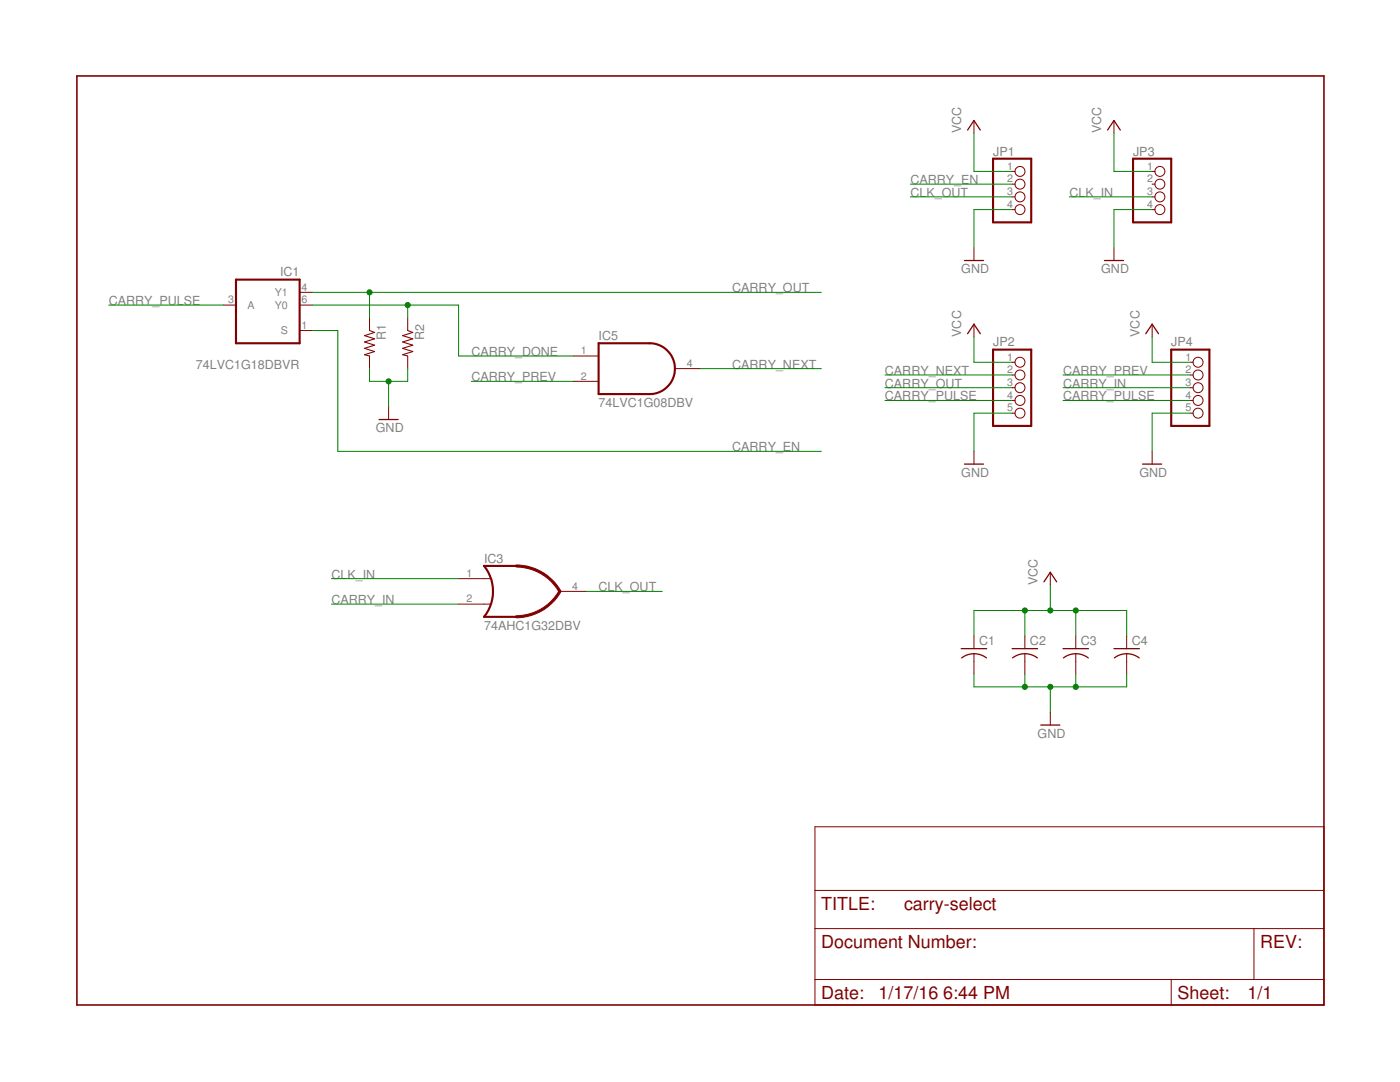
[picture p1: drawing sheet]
<svg xmlns="http://www.w3.org/2000/svg" width="279mm" height="216mm" viewBox="0 0 279 216" stroke-linecap="round" stroke-linejoin="round" font-family="sans-serif">
<g fill="none" stroke="#800000" stroke-width=".25">
<path d="M193.1 26l1.3-2 1.2 2M221 26l1.3-2 1.3 2M192.5 52h3.8M220.4 52h3.8M193.1 66.6l1.3-1.9 1.2 1.9M228.7 66.6l1.2-1.9 1.3 1.9M75.6 83.7h3.9M192.5 92.6h3.8M228 92.6h3.8M208.3 116.1l1.3-1.9 1.3 1.9M191.8 129.4h5.1M194.4 130.4l1.5 .3 1 .6"/>
<path d="M194.4 130.5l-1.6 .2-.9 .6M202 129.4h5.1M204.5 130.4l1.6 .3 .9 .6M204.5 130.5l-1.5 .2-.9 .6M212.2 129.4h5M214.7 130.4l1.6 .3 .9 .6M214.7 130.5l-1.6 .2-.9 .6M222.3 129.4h5.1M224.9 130.4l1.5 .3 1 .6M224.9 130.5l-1.6 .2-.9 .6M207.7 144.7h3.8"/>
</g>
<g fill="none" stroke="#800000" stroke-width=".2">
<path d="M194.4 24v2.6M202 34.2h.6M202 36.7h.6M202 39.3h.6M222.3 24v2.6M229.9 34.2h.6M229.9 36.7h.6M229.9 39.3h.6M59.8 58.3h2.5M194.4 49.4v2.6M202 41.8h.6M222.3 49.4v2.6"/>
<path d="M229.9 41.8h.6M44.6 60.9h2.5M59.8 66h2.5M59.8 60.9h2.5M73.7 63.4v2.6M73.7 71v2.6M81.4 63.4v2.6M81.4 71v2.6M114.4 71h5.1M114.4 76.1h5.1M134.7 73.6h5.1M194.4 64.7v2.5"/>
<path d="M202 72.3h.6M202 74.8h.6M202 77.4h.6M202 79.9h.6M229.9 64.7v2.5M237.6 72.3h.5M237.6 74.8h.5M237.6 77.4h.5M237.6 79.9h.5M77.6 81.2v2.5M194.4 90.1v2.5M202 82.4h.6"/>
<path d="M229.9 90.1v2.5M237.6 82.4h.5M91.5 115.5h6.4M111.8 118h5.1M209.6 114.2v2.5M91.5 120.5h6.4M194.4 126.9v2.5M194.4 130.5v4M204.5 126.9v2.5M204.5 130.5v4M214.7 126.9v2.5M214.7 130.5v4"/>
<path d="M224.9 126.9v2.5M224.9 130.5v4M209.6 142.1v2.6M162.6 165h101.6v35.5h-101.6zM162.6 177.7h101.6M162.6 185.3h101.6M162.6 195.5h101.6M233.7 195.5v5M250.3 185.3v10.2"/>
<circle cx="203.6" cy="34.2" r=".99"/>
<circle cx="203.6" cy="36.7" r=".99"/>
<circle cx="203.6" cy="39.3" r=".99"/>
<circle cx="231.5" cy="34.2" r=".99"/>
<circle cx="231.5" cy="36.7" r=".99"/>
<circle cx="231.5" cy="39.3" r=".99"/>
<circle cx="203.6" cy="41.8" r=".99"/>
<circle cx="231.5" cy="41.8" r=".99"/>
<circle cx="203.6" cy="77.4" r=".99"/>
<circle cx="203.6" cy="74.8" r=".99"/>
<circle cx="203.6" cy="72.3" r=".99"/>
<circle cx="203.6" cy="79.9" r=".99"/>
<circle cx="239.1" cy="72.3" r=".99"/>
<circle cx="239.1" cy="74.8" r=".99"/>
<circle cx="239.1" cy="77.4" r=".99"/>
<circle cx="239.1" cy="79.9" r=".99"/>
<circle cx="203.6" cy="82.4" r=".99"/>
<circle cx="239.1" cy="82.4" r=".99"/>
</g>
<path d="M15.3 15.2h248.9v185.3h-248.9z" fill="none" stroke="#800000" stroke-width=".32"/>
<path d="M198.2 31.7h7.6v12.7h-7.6zM226.1 31.7h7.6v12.7h-7.6zM47.1 55.8h12.7v12.7h-12.7zM119.5 68.5h10.1a5.1 5.1 0 0 1 5.1 5.1 5.1 5.1 0 0 1-5.1 5h-10.1zM198.2 69.8h7.6v15.2h-7.6zM233.7 69.8h7.7v15.2h-7.7zM103 112.9h-6.4a8.1 8.1 0 0 1 0 10.2h6.4" fill="none" stroke="#800000" stroke-width=".42"/>
<path d="M73.7 66l1.1 .3-2.1 .7 2.1 .6-2.1 .6 2.1 .7-2.1 .6 2.1 .6-2.1 .7 1 .2M81.4 66l1 .3-2.1 .7 2.1 .6-2.1 .6 2.1 .7-2.1 .6 2.1 .6-2.1 .7 1.1 .2" fill="none" stroke="#800000" stroke-width=".21"/>
<g fill="#800000" stroke="#800000" stroke-width=".2">
<path d="M103 122.9a9.9 9.9 0 0 0 8.6-5l.4 .1a10.2 10.2 0 0 1-9 5.3z" fill-rule="evenodd"/>
<path d="M103 112.7a10.3 10.3 0 0 1 9 5.3l-.4 .2a9.9 9.9 0 0 0-8.6-5.1z" fill-rule="evenodd"/>
</g>
<g fill="none" stroke="#008000" stroke-width=".2">
<path d="M181.7 36.7h20.3M181.7 39.3h20.3M194.4 26.6v7.6h7.6M213.4 39.3h16.5M222.3 26.6v7.6h7.6M62.3 58.3h101.6M73.7 58.3v5.1M202 41.8h-7.6v7.6M229.9 41.8h-7.6v7.6M21.7 60.9h22.9M62.3 60.9h29.2v10.1h22.9M62.3 66h5.1v24.1h96.5"/>
<path d="M73.7 73.6v2.5h7.7v-2.5M77.6 76.1v5.1M81.4 60.9v2.5M94.1 76.1h20.3M139.8 73.6h24.1M176.6 79.9h25.4M176.6 74.8h25.4M176.6 77.4h25.4M194.4 67.2v5.1h7.6M212.2 79.9h25.4M212.2 74.8h25.4M212.2 77.4h25.4"/>
<path d="M229.9 67.2v5.1h7.7M202 82.4h-7.6v7.7M237.6 82.4h-7.7v7.7M66.1 115.5h25.4M116.9 118h15.3M209.6 116.7v5.1M66.1 120.5h25.4M194.4 126.9v-5.1h30.5v5.1M194.4 134.5v2.6h30.5v-2.6M204.5 121.8v5.1M204.5 134.5v2.6M209.6 137.1v5"/>
<path d="M214.7 121.8v5.1M214.7 134.5v2.6"/>
</g>
<g fill="#008000" stroke="#008000" stroke-width=".2">
<circle cx="214.7" cy="137.1" r=".51"/>
<circle cx="204.5" cy="137.1" r=".51"/>
<circle cx="209.6" cy="137.1" r=".51"/>
<circle cx="77.6" cy="76.1" r=".51"/>
<circle cx="81.4" cy="60.9" r=".51"/>
<circle cx="204.5" cy="121.8" r=".51"/>
<circle cx="214.7" cy="121.8" r=".51"/>
<circle cx="209.6" cy="121.8" r=".51"/>
<circle cx="73.7" cy="58.3" r=".51"/>
</g>
<g font-size="3.6" fill="#800000">
<text x="163.9" y="181.5">TITLE:</text>
<text x="180.4" y="181.5">carry-select</text>
<text x="163.9" y="189.1">Document Number:</text>
<text x="251.5" y="189.1">REV:</text>
<text x="163.9" y="199.3">Date:</text>
<text x="175.3" y="199.3">1/17/16</text>
<text x="188.3" y="199.3">6:44 PM</text>
<text x="235" y="199.3">Sheet:</text>
<text x="249" y="199.3">1/1</text>
</g>
<g font-size="2.5" fill="#808080">
<text x="191.8" y="26.6" transform="rotate(-90 191.8 26.6)">VCC</text>
<text x="219.8" y="26.6" transform="rotate(-90 219.8 26.6)">VCC</text>
<text x="198.2" y="31">JP1</text>
<text x="226.1" y="31">JP3</text>
<text x="181.7" y="36.7">CARRY_EN</text>
<text x="181.7" y="39.3">CLK_OUT</text>
<text x="213.4" y="39.3">CLK_IN</text>
<text x="55.9" y="55.2">IC1</text>
<text x="146.1" y="58.3">CARRY_OUT</text>
<text x="191.8" y="54.5">GND</text>
<text x="219.8" y="54.5">GND</text>
<text x="21.7" y="60.9">CARRY_PULSE</text>
<text x="77" y="67.9" transform="rotate(-90 77 67.9)">R1</text>
<text x="84.6" y="67.9" transform="rotate(-90 84.6 67.9)">R2</text>
<text x="94.1" y="71">CARRY_DONE</text>
<text x="119.5" y="67.9">IC5</text>
<text x="191.8" y="67.2" transform="rotate(-90 191.8 67.2)">VCC</text>
<text x="198.2" y="69.1">JP2</text>
<text x="227.4" y="67.2" transform="rotate(-90 227.4 67.2)">VCC</text>
<text x="233.7" y="69.1">JP4</text>
<text x="39.1" y="73.6">74LVC1G18DBVR</text>
<text x="94.1" y="76.1">CARRY_PREV</text>
<text x="146.1" y="73.6">CARRY_NEXT</text>
<text x="176.6" y="74.8">CARRY_NEXT</text>
<text x="176.6" y="77.4">CARRY_OUT</text>
<text x="212.2" y="74.8">CARRY_PREV</text>
<text x="212.2" y="77.4">CARRY_IN</text>
<text x="119.5" y="81.2">74LVC1G08DBV</text>
<text x="176.6" y="79.9">CARRY_PULSE</text>
<text x="212.2" y="79.9">CARRY_PULSE</text>
<text x="75" y="86.3">GND</text>
<text x="146.1" y="90.1">CARRY_EN</text>
<text x="191.8" y="95.1">GND</text>
<text x="227.4" y="95.1">GND</text>
<text x="96.6" y="112.3">IC3</text>
<text x="66.1" y="115.5">CLK_IN</text>
<text x="119.5" y="118">CLK_OUT</text>
<text x="207.1" y="116.7" transform="rotate(-90 207.1 116.7)">VCC</text>
<text x="66.1" y="120.5">CARRY_IN</text>
<text x="96.6" y="125.6">74AHC1G32DBV</text>
<text x="195.4" y="128.8">C1</text>
<text x="205.6" y="128.8">C2</text>
<text x="215.7" y="128.8">C3</text>
<text x="225.9" y="128.8">C4</text>
<text x="207.1" y="147.2">GND</text>
</g>
<g font-size="2.1" fill="#808080">
<text x="201" y="33.8">1</text>
<text x="229" y="33.8">1</text>
<text x="201" y="36.4">2</text>
<text x="201" y="38.9">3</text>
<text x="201" y="41.5">4</text>
<text x="229" y="36.4">2</text>
<text x="229" y="38.9">3</text>
<text x="229" y="41.5">4</text>
<text x="54.8" y="59.1">Y1</text>
<text x="60.1" y="58">4</text>
<text x="45.5" y="60.5">3</text>
<text x="49.4" y="61.6">A</text>
<text x="54.8" y="61.6">Y0</text>
<text x="60.1" y="65.6">1</text>
<text x="60.1" y="60.5">6</text>
<text x="56" y="66.7">S</text>
<text x="115.9" y="70.7">1</text>
<text x="201" y="71.9">1</text>
<text x="236.6" y="71.9">1</text>
<text x="115.9" y="75.7">2</text>
<text x="137" y="73.2">4</text>
<text x="201" y="74.5">2</text>
<text x="201" y="77">3</text>
<text x="236.6" y="74.5">2</text>
<text x="236.6" y="77">3</text>
<text x="201" y="79.6">4</text>
<text x="201" y="82.1">5</text>
<text x="236.6" y="79.6">4</text>
<text x="236.6" y="82.1">5</text>
<text x="93.1" y="115.1">1</text>
<text x="114.2" y="117.6">4</text>
<text x="93.1" y="120.2">2</text>
</g>
</svg>
